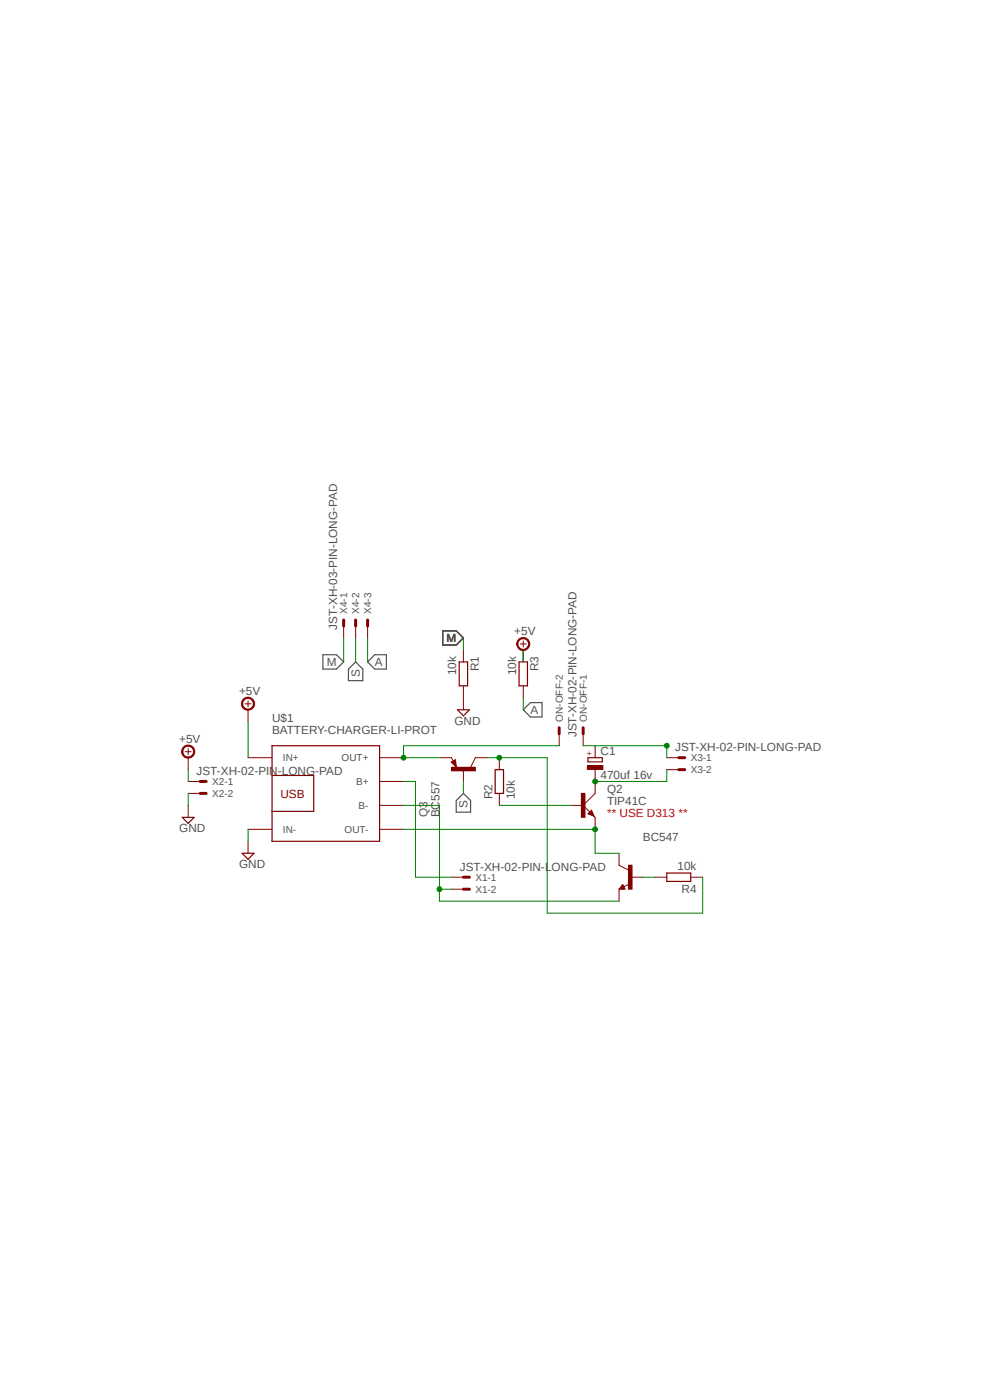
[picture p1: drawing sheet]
<svg xmlns="http://www.w3.org/2000/svg" width="210mm" height="297mm" viewBox="0 0 210 297" stroke-linecap="round" stroke-linejoin="round" font-family="sans-serif">
<path d="M35.5 101.5l139.8 94M175.3 101.5l-139.8 94" fill="none" stroke="#fff" stroke-width=".21"/>
<path d="M68.5 138.9h2.9l1.5 1.5-1.5 1.5h-2.9zM93.9 133.8h2.9l1.5 1.5-1.5 1.6h-2.9zM75.4 140.4l1.6 1.5v2.5h-3.1v-2.5zM78 140.4l1.5-1.5h2.5v3h-2.5zM111 150.6l1.5-1.5h2.5v3h-2.5zM98.3 168.3l1.5 1.5v2.5h-3v-2.5z" fill="none" stroke="#505050" stroke-width=".25"/>
<path d="M125.5 171.9l.5 1.2-1.3-.5zM125.9 173l.3 .4M126.2 168.3l-2.5 2.6 1.6 1.6" fill="none" stroke="#800000" stroke-width=".21"/>
<path d="M125 172.6l.5-.5 .4 .9zM125.3 172.5l.6 .5M125.5 172.4l-.3 .2" fill="none" stroke="#800000" stroke-width=".25"/>
<path d="M123.3 168.3h.8v5.1h-.8z" fill-rule="evenodd" fill="#800000"/>
<path d="M95.7 161.7l.9-.5 .2 1.5zM95.8 160.7l.4 .8M100.8 160.7l-1 2.1M121.2 170.9h2.5M123.3 168.3h.8v5.1h-.8zM126.2 165.8v2.5M126.2 173.4v2.5" fill="none" stroke="#800000" stroke-width=".21"/>
<path d="M96.5 161.4l-.6 .4 .7 .7-.1-1-.4 .3 .3 .3v-.3" fill="none" stroke="#800000" stroke-width=".25"/>
<path d="M95.8 162.8h5v.7h-5z" fill-rule="evenodd" fill="#800000"/>
<g fill="none" stroke="#800000" stroke-width=".21">
<path d="M52 149.3h1.3M52.6 148.7v1.2M52.6 160.7h5.1M52.6 178.5v2.5M52.6 175.9h5.1M80.5 160.7h5.1M80.5 175.9h5.1M80.5 165.8h5.1M80.5 170.9h5.1M93.2 160.7h2.6M95.8 162.8h5v.7h-5zM98.3 163.3v2.5"/>
<path d="M100.8 160.7h2.6"/>
</g>
<path d="M57.7 158.2h22.8v20.3h-22.8zM57.7 164.5h8.8v7.6h-8.8M51.4 181h2.5l-1.3 1.3z" fill="none" stroke="#800000" stroke-width=".25"/>
<path d="M51.5 148.4a1.4 1.4 0 0 1 2.3 .1 1.4 1.4 0 0 1-.7 2.1 1.4 1.4 0 0 1-1.9-1.3h.3a1.15 1.15 0 0 1 1.6-.9 1.15 1.15 0 0 1 .3 1.9 1.15 1.15 0 0 1-1.9-.6v-.4h-.3z" fill-rule="evenodd" fill="#800000"/>
<path d="M110.4 136.6h1.2M111 136v1.2M111 137.9v2.5M51.5 148.4a1.4 1.4 0 0 1 2.3 .1 1.4 1.4 0 0 1-.7 2.1 1.4 1.4 0 0 1-1.9-1.3h.3a1.15 1.15 0 0 1 1.6-.9 1.15 1.15 0 0 1 .3 1.9 1.15 1.15 0 0 1-1.9-.6v-.4h-.3zM52.6 150.6v2.5M111 145.5v2.5M105.9 160.7v2.6M105.9 168.3v2.6" fill="none" stroke="#800000" stroke-width=".21"/>
<path d="M110.1 140.4h1.8v5.1h-1.8zM105 163.3h1.8v5h-1.8z" fill="none" stroke="#800000" stroke-width=".25"/>
<path d="M109.9 135.7a1.39 1.39 0 0 1 2.3 .2 1.39 1.39 0 0 1-.8 2.1 1.39 1.39 0 0 1-1.8-1.4h.3a1.15 1.15 0 0 1 1.6-.9 1.15 1.15 0 0 1 .2 1.9 1.15 1.15 0 0 1-1.8-.6v-.4h-.3z" fill-rule="evenodd" fill="#800000"/>
<path d="M109.9 135.7a1.39 1.39 0 0 1 2.3 .2 1.39 1.39 0 0 1-.8 2.1 1.39 1.39 0 0 1-1.8-1.4h.3a1.15 1.15 0 0 1 1.6-.9 1.15 1.15 0 0 1 .2 1.9 1.15 1.15 0 0 1-1.8-.6v-.4h-.3zM111 137.9v2.5M39.3 159.5h1.3M39.9 158.8v1.3M39.9 168.3h2.6M39.9 165.8h2.6M95.8 188.6h2.5M95.8 186.1h2.5" fill="none" stroke="#800000" stroke-width=".21"/>
<path d="M42.5 168.3h1.2M42.5 165.8h1.2M98.3 188.6h1.3M98.3 186.1h1.3" fill="none" stroke="#800000" stroke-width=".63"/>
<path d="M38.9 158.5a1.4 1.4 0 0 1 2.2 .2 1.4 1.4 0 0 1-.8 2.1 1.4 1.4 0 0 1-1.8-1.3h.3a1.13 1.13 0 0 1 1.5-1.1 1.13 1.13 0 0 1 .4 1.8 1.13 1.13 0 0 1-1.8-.3l-.1-.4h-.3z" fill-rule="evenodd" fill="#800000"/>
<path d="M38.9 158.5a1.4 1.4 0 0 1 2.2 .2 1.4 1.4 0 0 1-.8 2.1 1.4 1.4 0 0 1-1.8-1.3h.3a1.13 1.13 0 0 1 1.5-1.1 1.13 1.13 0 0 1 .4 1.8 1.13 1.13 0 0 1-1.8-.3l-.1-.4h-.3zM39.9 160.7v2.6M39.9 170.9v2.5M141.4 163.3h2.6M141.4 160.7h2.6" fill="none" stroke="#800000" stroke-width=".21"/>
<path d="M38.7 173.4h2.5l-1.3 1.3zM124.7 160.7h3.1v.9h-3.1z" fill="none" stroke="#800000" stroke-width=".25"/>
<path d="M144 163.3h1.2M144 160.7h1.2" fill="none" stroke="#800000" stroke-width=".63"/>
<path d="M124.6 162.4h3.3v.8h-3.3z" fill-rule="evenodd" fill="#800000"/>
<g fill="none" stroke="#800000" stroke-width=".21">
<path d="M72.9 132.8v2.5M75.4 132.8v2.5M78 132.8v2.5M98.3 137.9v2.5M98.3 145.5v5.1M118.6 155.7v2.5M123.7 155.7v2.5M126.2 158.2v2.5M124.6 162.4h3.3v.8h-3.3zM126.2 163.3v2.5M131.3 183.6l2 1M132.1 187.6l.5 1h-1.3z"/>
<path d="M133.5 187.5l-1.2 .6"/>
</g>
<path d="M72.9 131.5v1.3M75.4 131.5v1.3M78 131.5v1.3M118.6 154.4v1.3M123.7 154.4v1.3" fill="none" stroke="#800000" stroke-width=".63"/>
<path d="M97 150.6h2.6l-1.3 1.2zM97.4 140.4h1.8v5.1h-1.8zM132.1 188.1l-.1 .3h.3l-.2-.5-.5 .6h.7" fill="none" stroke="#800000" stroke-width=".25"/>
<path d="M133.3 183.6h.8v5h-.8z" fill-rule="evenodd" fill="#800000"/>
<path d="M131.3 181v2.6M131.3 188.6v2.6M133.3 183.6h.8v5h-.8zM133.8 186.1h2.6M138.9 186.1h2.5M146.5 186.1h2.6" fill="none" stroke="#800000" stroke-width=".21"/>
<path d="M141.4 185.2h5.1v1.8h-5.1z" fill="none" stroke="#800000" stroke-width=".25"/>
<path d="M111 137.9v2.5M52.6 153.1v7.6M39.9 163.3v2.5M39.9 168.3v2.6M52.6 175.9v2.6M103.4 160.7h12.7v33h33v-7.6" fill="none" stroke="#008000" stroke-width=".21"/>
<circle cx="105.9" cy="160.7" r=".51" fill="#008000"/>
<g fill="none" stroke="#008000" stroke-width=".21">
<path d="M85.6 175.9h40.6v5.1h5.1M105.9 170.9h15.3"/>
<circle cx="105.9" cy="160.7" r=".51"/>
</g>
<circle cx="126.2" cy="175.9" r=".51" fill="#008000"/>
<g fill="none" stroke="#008000" stroke-width=".21">
<path d="M85.6 165.8h2.5v20.3h7.7M85.6 170.9h7.6v20.3h38.1M93.2 188.6h2.6"/>
<circle cx="126.2" cy="175.9" r=".51"/>
</g>
<circle cx="93.2" cy="188.6" r=".51" fill="#008000"/>
<g fill="none" stroke="#008000" stroke-width=".21">
<path d="M141.4 163.3v2.5h-15.2"/>
<circle cx="93.2" cy="188.6" r=".51"/>
</g>
<circle cx="126.2" cy="165.8" r=".51" fill="#008000"/>
<g fill="none" stroke="#008000" stroke-width=".21">
<path d="M141.4 158.2v2.5"/>
<circle cx="126.2" cy="165.8" r=".51"/>
</g>
<circle cx="141.4" cy="158.2" r=".51" fill="#008000"/>
<g fill="none" stroke="#008000" stroke-width=".21">
<path d="M72.9 135.3v5.1M75.4 135.3v5.1M78 135.3v5.1M98.3 135.3v2.6M111 148v2.6M118.6 158.2h-33v2.5h7.6M123.7 158.2h17.7M98.3 165.8v2.5"/>
<circle cx="141.4" cy="158.2" r=".51"/>
</g>
<circle cx="85.6" cy="160.7" r=".51" fill="#008000"/>
<g fill="none" stroke="#008000" stroke-width=".21">
<path d="M136.4 186.1h2.5"/>
<circle cx="85.6" cy="160.7" r=".51"/>
</g>
<g font-size="2.5" fill="#505050">
<text x="71.5" y="133.6" transform="rotate(-90 71.5 133.6)">JST-XH-03-PIN-LONG-PAD</text>
<text x="94.7" y="136.2">M</text>
<text x="109.1" y="134.7">+5V</text>
<text x="69.3" y="141.3">M</text>
<text x="76.3" y="143.6" transform="rotate(-90 76.3 143.6)">S</text>
<text x="79.5" y="141.3">A</text>
<text x="96.8" y="143.2" transform="rotate(-90 96.8 143.2)">10k</text>
<text x="101.6" y="142.4" transform="rotate(-90 101.6 142.4)">R1</text>
<text x="109.5" y="143.2" transform="rotate(-90 109.5 143.2)">10k</text>
<text x="114.3" y="142.4" transform="rotate(-90 114.3 142.4)">R3</text>
<text x="50.7" y="147.4">+5V</text>
<text x="57.7" y="155.7">BATTERY-CHARGER-LI-PROT</text>
<text x="57.7" y="153.1">U$1</text>
<text x="96.4" y="153.8">GND</text>
<text x="112.5" y="151.5">A</text>
<text x="38" y="157.6">+5V</text>
<text x="122.3" y="156.4" transform="rotate(-90 122.3 156.4)">JST-XH-02-PIN-LONG-PAD</text>
<text x="127.4" y="160.2">C1</text>
<text x="143.2" y="159.3">JST-XH-02-PIN-LONG-PAD</text>
<text x="41.7" y="164.4">JST-XH-02-PIN-LONG-PAD</text>
<text x="127.4" y="165.3">470uf 16v</text>
<text x="90.7" y="173.4" transform="rotate(-90 90.7 173.4)">Q3</text>
<text x="93.2" y="173.4" transform="rotate(-90 93.2 173.4)">BC557</text>
<text x="99.2" y="171.5" transform="rotate(-90 99.2 171.5)">S</text>
<text x="104.4" y="169.6" transform="rotate(-90 104.4 169.6)">R2</text>
<text x="109.2" y="169.6" transform="rotate(-90 109.2 169.6)">10k</text>
<text x="128.8" y="170.9">TIP41C</text>
<text x="128.8" y="168.3">Q2</text>
<text x="38" y="176.6">GND</text>
<text x="136.4" y="178.5">BC547</text>
<text x="50.7" y="184.2">GND</text>
<text x="97.5" y="184.7">JST-XH-02-PIN-LONG-PAD</text>
<text x="143.7" y="184.6">10k</text>
<text x="144.6" y="189.4">R4</text>
</g>
<text font-size="2.5" fill="#800000" x="59.5" y="169.2">USB</text>
<text font-size="2.5" fill="#f00" x="128.8" y="173.4">** USE D313 **</text>
<g font-size="2.1" fill="#505050">
<text x="73.7" y="130.3" transform="rotate(-90 73.7 130.3)">X4-1</text>
<text x="76.2" y="130.3" transform="rotate(-90 76.2 130.3)">X4-2</text>
<text x="78.7" y="130.3" transform="rotate(-90 78.7 130.3)">X4-3</text>
<text x="119.4" y="153.1" transform="rotate(-90 119.4 153.1)">ON-OFF-2</text>
<text x="124.5" y="153.1" transform="rotate(-90 124.5 153.1)">ON-OFF-1</text>
<text x="60" y="161.5">IN+</text>
<text x="72.5" y="161.5">OUT+</text>
<text x="146.5" y="161.5">X3-1</text>
<text x="45" y="166.5">X2-1</text>
<text x="75.6" y="166.6">B+</text>
<text x="146.5" y="164">X3-2</text>
<text x="45" y="169.1">X2-2</text>
<text x="76.1" y="171.6">B-</text>
<text x="60" y="176.7">IN-</text>
<text x="73.1" y="176.7">OUT-</text>
<text x="100.8" y="189.4">X1-2</text>
<text x="100.8" y="186.9">X1-1</text>
</g>
<text font-size="1.8" fill="#800000" x="125.6" y="160.3" transform="rotate(-90 125.6 160.3)">+</text>
</svg>
